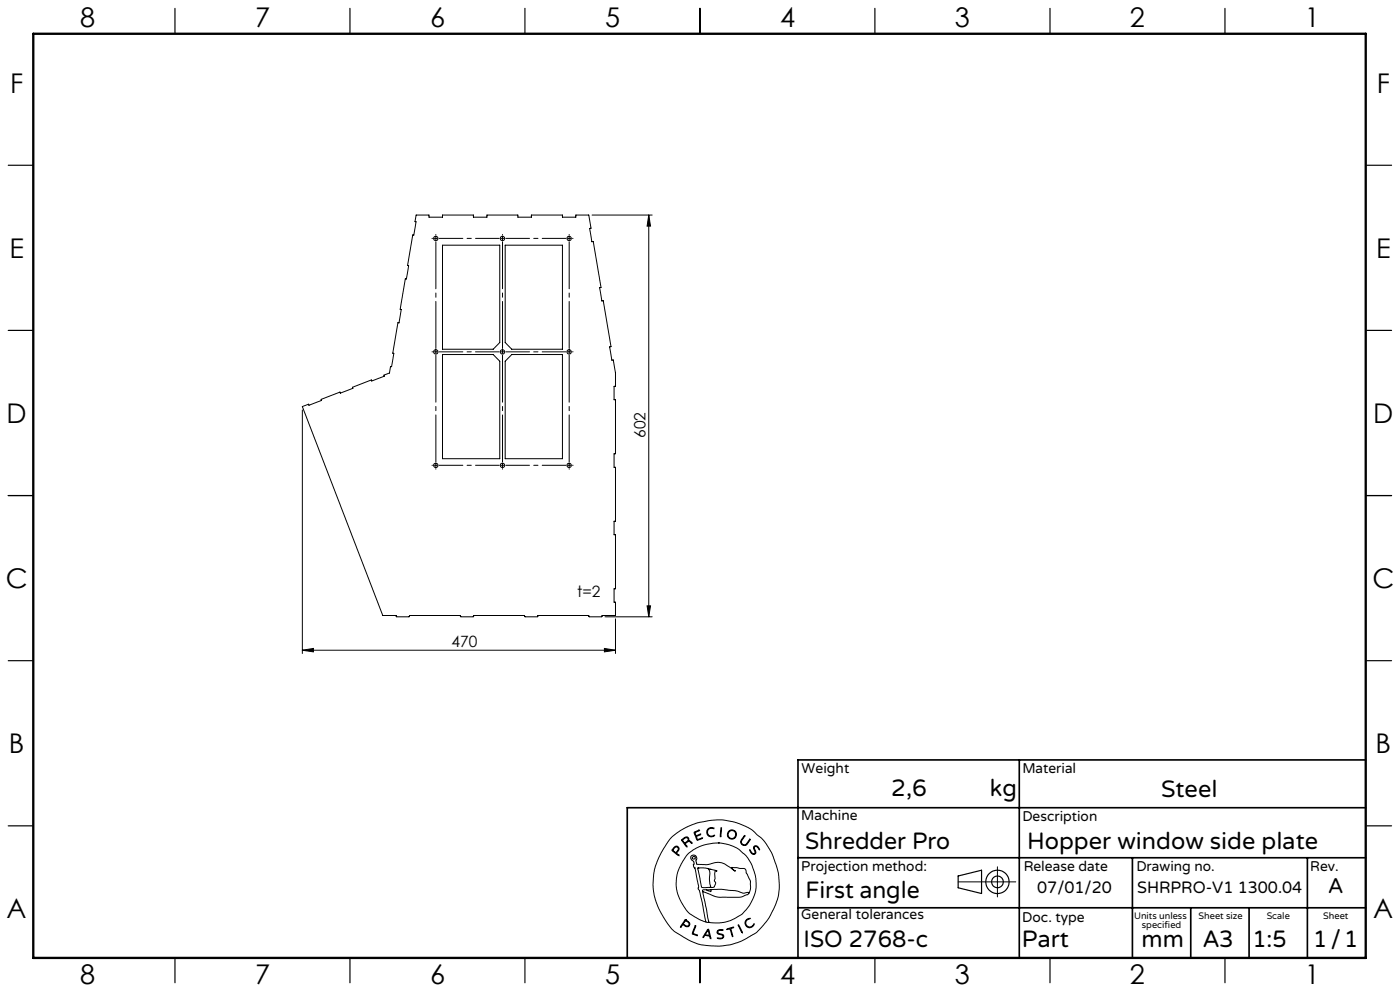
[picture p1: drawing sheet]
<svg xmlns="http://www.w3.org/2000/svg" width="420mm" height="297mm" viewBox="0 0 420 297" stroke-linecap="round" stroke-linejoin="round" font-family="sans-serif">
<g fill="none" stroke="#000" stroke-width=".3">
<path d="M124.8 64.4h3.9v.7h4.1v-.7h9.2v.7h4.1v-.7h9.3v.7h4v-.7h9.3v.7h4.1v-.7h3.8l.7 4-.4 .1 .7 4 .4-.1 2.3 13.7-.4 .1 .7 4 .4-.1 2.3 13.8-.4 .1 .7 3.9h.4l.6 3.9v4h-.4v4h.4v16.2h-.4v4h.4v16.2h-.4v4.1h.4v16.2h-.4v4h.4v4h-4l-.1 .4h-3.7l-.2-.4h-15.2l-.2 .4h-3.7l-.1-.4h-15.3l-.1 .4h-3.7l-.2-.4h-15.3l-.1 .4h-3.7l-.1-.4h-4.1l-24.1-62.7 1.9-.7 .1 .4 3.7-1.5-.1-.3 5.7-2.2 .1 .3 3.8-1.4-.1-.3 5.6-2.2 .1 .3 3.8-1.5-.1-.3 1.6-.6 .4-1.9h.3l.4-2.2 .2-1.8h-.3l1.6-9.2 .3 .1 .4-2.3 .3-1.7-.3-.1 1.5-9.2 .3 .1 .4-2.2 .3-1.8-.3-.1 1.5-9.1h.3l.4-2.2 .3-1.7-.3-.1zM132.8 73.5h17.1v29.2l-1.9 2h-15.2zM151.6 73.5h17.1v31.2h-15.2l-1.9-2zM170.3 71.5h.9M170.7 71v1M177.6 64.4h18.1M194.6 64.4v120.5M194.6 64.4l.6 3.4h-1.1zM132.8 106.3h15.2l1.9 2v29.2h-17.1zM153.5 106.3h15.2v31.2h-17.1v-29.2zM90.7 122.9v73M90.7 194.9l3.3-.6v1.1z"/>
<path d="M90.7 194.9h93.9M181.3 194.3l3.3 .6-3.3 .5zM181.5 184.9h14.2M184.6 185.5v10.4M194.1 181.6h1.1l-.6 3.3zM201.3 251.1l2.8-2.2 4.5-2.1 4.8-1 3.2-.1 3.7 .7 3.3 1.2 2 1.1 2.8 2.4 1.5 1.8 1.8 3.2 1.8 5.3 .3 3.5-.2 3-.8 2.8-1.7 3.7-1.8 2.5a16.5 16.5 0 0 1-6.7 5l-3.3 1.2-2.9 .4h-3.4l-2.9-.4-3.7-1.5-3.8-2.3-1.1-.9-1.2-1.6-2.3-3.7-1.2-2.8-.6-2.2-.3-3.1 .3-3.5 .9-3.2 2-4zM202 254.1l.7-.5 .6 .1 .4 .6-.1 .6a.64 .64 0 0 0-.3 1.1l.4 .5-1.7-1.2a.52 .52 0 0 1-.4-.5 .52 .52 0 0 1 .4-.6zM202.4 254l.4-.2 .5 .1 .2 .5-.2 .4a.73 .73 0 0 1-.7 .6 .73 .73 0 0 1-.7-.7zM204.5 251.6l1.1-.7h.6l.4 .3 .1 .8 .6 .2 .3 .5-.8-.5-.6 .2a.61 .61 0 0 0-.6 .5 .61 .61 0 0 0 .5 .7l-.1 .3-1.5-2zM204.8 251.7l.8-.6h.6l.2 .6-.5 .6a.52 .52 0 0 1-.6 .3 .52 .52 0 0 1-.4-.5zM208.2 249.4l1.7-.6-1 .5a.57 .57 0 0 0-.2 .9 .57 .57 0 0 0 .9 0l.6-.2-.8 .5a.46 .46 0 0 0-.5 .4 .46 .46 0 0 0 .3 .5l.1 .2 1.5-.5-1.7 .7zM212.3 248.5l.8-.5 1 .2 .1 .2-.9-.2-.7 .3-.3 .5v.7l.1 .4 .6 .4 1.3-.2a.53 .53 0 0 1-.3 .5 .53 .53 0 0 1-.5 0l-.9-.2-.4-.4-.2-1z"/>
<path d="M215.5 252.6l2.7 .4 3 1.2 2.3 1.9 .9 1.2 1.3 2.2 1.1 3.8-.1 3.5-.8 2.5a11.7 11.7 0 0 1-8.9 7.2l-2.6 .1-1.7-.2M215.5 252.6l-4.1 .6-3.4 1.5-2.1 1.8-2.1 3.5-.5 1.4-.4 2 .1 3 .9 2.9 2 3.4a9.1 9.1 0 0 0 4 2.9l1.9 .8M215.5 252.6h.1M216.3 248.1h.2v.6l-.2 1.9-.2 .2zM223.3 250.5l.1-.1 .1 .2-1.1 1.6 .2 .7 .7 .3a3.3 3.3 0 0 0 1.7-1.7v.2l-1 1.5-.4 .2-.7-.1-.6-.5-.1-.6zM224.9 254.7l.7 .9 .5 .3 .4-.3-.4-1.4 .2-.6h.9l.7 1-.1 .1-.9-1-.5 .1-.1 .4 .5 1.4-.6 .5-.9-.5zM299.2 259.8v9M205.6 275.6l-1.4 2-.1 .2h.2a.69 .69 0 0 1 .6-.6 .69 .69 0 0 1 .8 .4l.9 .1 .3-.9-1.3-1.2M205.6 275.6h.1M205.6 275.9l-.3 .5M205.7 275.9l1 .9-.1 .6-.6 .1a.7 .7 0 0 1-.9-.9l.2-.2M205.7 275.9h.1"/>
<path d="M208.5 277.5l.2-.1v.2l-.5 1.4a.56 .56 0 0 0-.2 .7 .56 .56 0 0 0 .7 .3l.5 .4-1.6-.6zM209.3 260.2l2.3-.1 3.1 .8 .4 .3a.35 .35 0 0 0-.5-.2 .35 .35 0 0 0-.1 .5v1.8l-.2 .7 .4 .8-.4 1-.5 .2h-2.6a.85 .85 0 0 1-.8-.2 .85 .85 0 0 1-.1-.9zM209.4 260.1h.1M210.8 267.2l1.9 9.2M210.8 267.2l3.7 1.5 1.3 .2h6.3l2.1-.8 .4-.3M211.8 276.4h.9M211.9 266.7h-1.1v.5M212.1 260.2a2.12 2.12 0 0 1 .8 2.7v1.9l.3 .9-.3 .2M212.3 278.6l.1-.1a4.3 4.3 0 0 1 .9 2.6v.2h-.2a.74 .74 0 0 0-.8-.8l-.2-.1a.82 .82 0 0 0-1.1 .6l-.1-.3zM212.3 278.9l.4 .9a.4 .4 0 0 1-.1 .6 .4 .4 0 0 1-.6-.2l-.4-.1zM212.4 278.9h.1M212.7 276.4h.1"/>
<path d="M213 260.6h.1M213.3 266.6l3.2-.1 4.2 .4 2.3 .8 1.1-.2a.3 .3 0 0 1 .4-.1 .3 .3 0 0 1 .1 .4M213.3 266.6v.6l-1.4-.5M213.3 266.6l-1.4 .1M215.3 278.9l.6-.3 1 .1v.2h-1.4l-.2 .6 .3 .2 1.4 .5 .1 .5-.2 .4-.6 .3-1.1-.2h1.1l.6-.5-.3-.5-1.4-.5-.1-.4zM218 278.4l2.1-.5-.8 .4 .5 2.4-.8-2.3-.8 .2zM221.5 277.2l1.2 2.2v.2zM221.5 277.1h.1M224 275.6l.7-.4 .3 .1-.8 .4-.4 .6v.6l.5 .7 .9 .2 .9-.9a.41 .41 0 0 1 .1 .5 .41 .41 0 0 1-.4 .2l-1 .5-.9-.5-.4-1.1zM224.6 267.8l.5-1.4v-2.3l-1.7-3.8-3.9-.3 .3 .5 .8 .6h-.1l-3.1-2.2-1.7-.5-3.6 .7-3-.1-.3-.9 .3-.8-.3-.7-.6-.3-.7 .1-.3 .4v.4l1 1.1-.1 1.4 .4 .5 1.1 5.4-.2 .8 .4 .4 .3 1.1 1.7 8.5M287.4 264.3h17.3"/>
<circle cx="130.7" cy="71.5" r=".67"/>
<circle cx="150.7" cy="71.5" r=".67"/>
<circle cx="170.7" cy="71.5" r=".67"/>
<circle cx="130.7" cy="105.5" r=".66"/>
<circle cx="150.7" cy="105.5" r=".66"/>
<circle cx="170.7" cy="105.5" r=".66"/>
<circle cx="130.7" cy="139.5" r=".66"/>
<circle cx="150.7" cy="139.5" r=".66"/>
<circle cx="170.7" cy="139.5" r=".66"/>
<circle cx="208.1" cy="257.1" r=".44"/>
<circle cx="219.5" cy="250.1" r="1.17"/>
<circle cx="219.6" cy="250.1" r="1.38"/>
</g>
<g fill="none" stroke="#000" stroke-width=".35">
<path d="M52.5 2.5v7.5M105 2.5v7.5M157.5 2.5v7.5M210 2.5v7.5M262.5 2.5v7.5M315 2.5v7.5M367.5 2.5v7.5M2.5 49.5h7.5M410 49.5h7.5M2.5 99h7.5M410 99h7.5M2.5 148.5h7.5"/>
<path d="M410 148.5h7.5M2.5 198h7.5M410 198h7.5M2.5 247.5h7.5M410 247.5h7.5M287.4 262.5l7.1-1.7v7l-7.1-1.7zM52.5 287v7.5M105 287v7.5M157.5 287v7.5M210 287v7.5M262.5 287v7.5M315 287v7.5"/>
<path d="M367.5 287v7.5"/>
<circle cx="299.2" cy="264.3" r="3.5"/>
<circle cx="299.2" cy="264.3" r="1.75"/>
</g>
<g fill="none" stroke="#000" stroke-width=".3" stroke-dasharray="15.2 1.3 1.3 1.3">
<path d="M129.8 71.4h-.2M130.8 71.4v-.5M130.8 71.4h-.5M130.8 71.4v.5M130.8 71.4h.5M130.8 70.4v-.1M150.8 71.4v-.5M150.8 71.4h-.5M150.8 71.4v.5M150.8 71.4h.5M150.8 70.4v-.1M170.8 70.4v-.1"/>
<path d="M171.8 71.4h.1M129.8 105.4h-.2M130.8 105.4v-.5M130.8 105.4h-.5M130.8 105.4v.5M130.8 105.4h.5M150.8 105.4v-.5M150.8 105.4h-.5M150.8 105.4v.5M150.8 105.4h.5M170.8 105.4v-.5M170.8 105.4h-.5"/>
<path d="M170.8 105.4v.5M170.8 105.4h.5M171.8 105.4h.1M129.8 139.4h-.2M130.8 139.4v-.5M130.8 139.4h-.5M130.8 139.4v.5M130.8 139.4h.5M150.8 139.4v-.5M150.8 139.4h-.5M150.8 139.4v.5M150.8 139.4h.5"/>
<path d="M170.8 139.4v-.5M170.8 139.4h-.5M170.8 139.4v.5M170.8 139.4h.5M171.8 139.4h.1M130.8 140.4v.2M150.8 140.4v.2M170.8 140.4v.2"/>
</g>
<path d="M130.8 104.4v-32M150.8 104.4v-32M170.8 104.4v-32M130.8 138.4v-32M150.8 138.4v-32M170.8 138.4v-32" fill="none" stroke="#000" stroke-width=".3" stroke-dasharray="15.2 1.3 1.3 1.3" stroke-dashoffset="1.1"/>
<path d="M131.8 71.4h18M151.8 71.4h18M131.8 105.4h18M151.8 105.4h18M131.8 139.4h18M151.8 139.4h18" fill="none" stroke="#000" stroke-width=".3" stroke-dasharray="15.2 1.3 1.3 1.3" stroke-dashoffset="8.1"/>
<path d="M305.8 227.7v59.2M409.7 227.7h-170.3v59.2M239.4 257.1h170.3M339.7 257.1v29.9M392.2 257.1v29.8M409.7 242.1h-221.5v45M239.4 272.1h170.3M357.2 272.1v14.8M374.7 272.1v14.8" fill="none" stroke="#000" stroke-width=".5"/>
<path d="M10 10.1h399.7v277h-399.7z" fill="none" stroke="#000" stroke-width=".7"/>
<g fill="#000">
<path d="M194.6 64.4l.6 3.4h-1.1zM194.1 181.6h1.1l-.6 3.3z"/>
<path d="M90.7 194.9l3.3-.6v1.1zM181.3 194.3l3.3 .6-3.3 .5z"/>
</g>
<g font-size="8.1">
<text x="24" y="8">8</text>
<text x="76.5" y="8">7</text>
<text x="129" y="8">6</text>
<text x="181.5" y="8">5</text>
<text x="234" y="8">4</text>
<text x="286.5" y="8">3</text>
<text x="339" y="8">2</text>
<text x="391.5" y="8">1</text>
<text x="3" y="27.7">F</text>
<text x="413" y="27.7">F</text>
<text x="2.8" y="77.2">E</text>
<text x="412.8" y="77.2">E</text>
<text x="2" y="126.7">D</text>
<text x="412" y="126.7">D</text>
<text x="1.7" y="176.2">C</text>
<text x="411.7" y="176.2">C</text>
<text x="2.7" y="225.7">B</text>
<text x="412.7" y="225.7">B</text>
<text x="2" y="275.2">A</text>
<text x="412" y="275.2">A</text>
<text x="24" y="295">8</text>
<text x="76.5" y="295">7</text>
<text x="129" y="295">6</text>
<text x="181.5" y="295">5</text>
<text x="234" y="295">4</text>
<text x="286.5" y="295">3</text>
<text x="339" y="295">2</text>
<text x="391.5" y="295">1</text>
</g>
<g font-size="7.1">
<text x="267.4" y="238.5">2,6</text>
<text x="297" y="238.5">kg</text>
<text x="348.3" y="239">Steel</text>
<text x="241.5" y="254.4">Shredder Pro</text>
<text x="308.1" y="254.4">Hopper window side plate</text>
<text x="241.6" y="269.2">First angle</text>
<text x="241.1" y="283.7">ISO 2768-c</text>
<text x="306.6" y="283.9">Part</text>
<text x="342.5" y="283.9">mm</text>
<text x="360.9" y="283.8">A3</text>
<text x="375.7" y="283.9">1:5</text>
<text x="393.9" y="283.9">1/1</text>
</g>
<text font-size="6.3" x="398.5" y="267.7">A</text>
<g font-size="4.9">
<text x="311.2" y="267.6">07/01/20</text>
<text x="341.1" y="267.6">SHRPRO-V1 1300.04</text>
</g>
<g font-size="4.7">
<text x="193.6" y="131.3" transform="rotate(-90 193.6 131.3)">602</text>
<text x="173.1" y="178.8">t=2</text>
<text x="135.4" y="193.8">470</text>
</g>
<g font-size="4.2">
<text x="240.5" y="231.7">Weight</text>
<text x="306.7" y="231.7">Material</text>
<text x="240.4" y="245.9">Machine</text>
<text x="306.7" y="246.1">Description</text>
<text x="240.4" y="261.1">Projection method:</text>
<text x="307.1" y="261">Release date</text>
<text x="340.9" y="261">Drawing no.</text>
<text x="393.1" y="261">Rev.</text>
<text x="240.4" y="275.6">General tolerances</text>
<text x="306.7" y="276.2">Doc. type</text>
</g>
<g font-size="2.8">
<text x="340.2" y="275.3">Units unless</text>
<text x="359.6" y="275.3">Sheet size</text>
<text x="380" y="275.3">Scale</text>
<text x="396.9" y="275.3">Sheet</text>
<text x="342.6" y="278.2">specified</text>
</g>
</svg>
